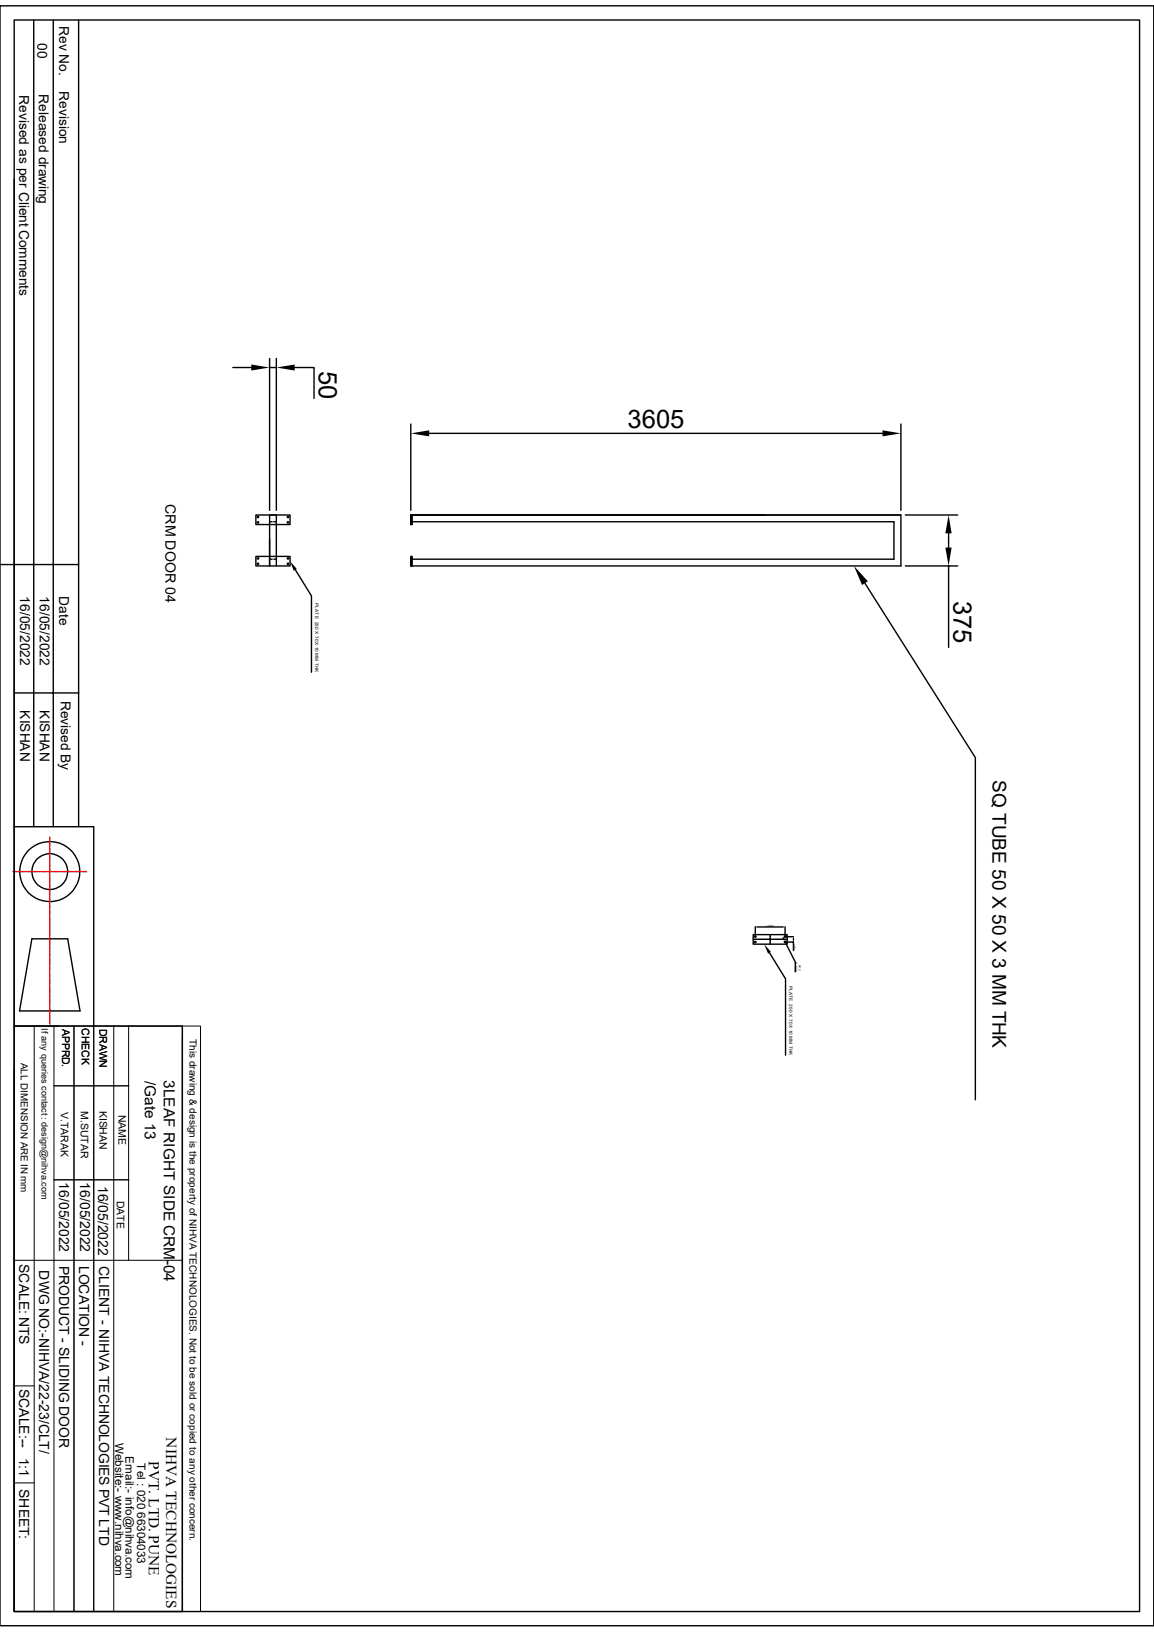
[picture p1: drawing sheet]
<svg xmlns="http://www.w3.org/2000/svg" width="210mm" height="297mm" viewBox="0 0 210 297" stroke-linecap="round" stroke-linejoin="round" font-family="sans-serif">
<g fill="none" stroke="#000" stroke-width=".25">
<path d="M0 1.1h210v294.8h-210zM2.6 3.6h204.8v289.7h-204.8zM6.1 3.6v146.9M9.7 3.6v146.9M14.3 3.6v146.9M2.6 32.6v117.9h14.5v36.2M42.4 66.9h3.3M49.1 65.2v27.7M49.1 66.9h1.2M50.3 65.2v27.7M53.6 66.9h3.5v5.6M74.8 77.2v15.7"/>
<path d="M78.1 78.9h82.5M164 77.2v15.7M46.6 93.7h6.2v1.8h-6.2zM46.8 94h.3v.1l-.2 .1zM46.8 95h.3v.1l-.2 .1zM49.1 98v5v-9.3h1.2v9.3M49.1 95h.4M49.8 95h.5M52.3 95h.2v.1l-.1 .1zM52.3 94h.2v.1l-.1 .1zM74.8 93.7h.2v1.8h-.2zM75 95h87.7v6.8h-87.7"/>
<path d="M139.2 93.7h-64.4h89.2v9.3h-89.2v-1.2M164 93.7h-89.2v1.8v-1.8v1.3M164.8 93.7h9.5M172.6 97.1v2.6M0 102.7h14.3M46.6 101.3h6.2v1.7h-6.2zM46.8 101.6h.3v.1l-.2 .1zM46.8 102.5h.3v.2h-.2zM49.1 101.8h.4M49.8 101.8h.5M52.3 102.5h.2v.2h-.1zM52.3 101.6h.2v.1l-.1 .1z"/>
<path d="M53.8 103.7l2.9 4.8v13.8M74.8 101.3h.2v1.7h-.2zM157.4 106.1l20.1 31.8v62.3M164.8 103h9.5M172.6 103v14.8M2.6 126.1h11.7M2.6 150.5v36.2M5.8 170.9h6.5l2.3 13.1h-11zM137.1 170.1h6.2v1.7h-6.2zM137.1 170.9h.2M137.3 170.4h.3v.1l-.1 .1zM137.3 171.4h.3v.1l-.1 .1z"/>
<path d="M137.4 170.9h.3M137.5 168.7v1.7M137.8 168.7h4.7M137.8 170.9h.3M138.2 170.9h.6M138.9 170.9h.3M139.3 170.9h.3M139.7 170.9h.6M140 173.4l3 4.7v13.9M140.2 170.1v.2M140.2 170.4v.3M140.2 170.8v.3"/>
<path d="M140.2 171.2v.6M140.4 170.9h.3M140.8 170.9h.3M141.1 170.9h1.1M142.2 170.9h.3M142.5 170.6l.2 .4M142.6 170.9h.3M142.7 171.4h.3v.1l-.1 .1zM142.7 170.4h.3v.1l-.1 .1zM142.8 171.3l.2 .3M142.9 168.7v1.7M142.9 170.5h1.5"/>
<path d="M142.9 171.4h1.5v1.6M143 170.9h.3M143.1 171.9l1.6 3.2v1.8M144.4 170.8v.3M2.6 186.7h30.6v106.6h-30.6zM2.6 194.8v98.5M9.8 197.6h13.6M9.8 214.7h13.6"/>
<circle cx="9.1" cy="158.6" r="5.5"/>
<circle cx="9.1" cy="158.6" r="3.3"/>
</g>
<g fill="#000">
<path d="M45.7 66.3l3.4 .6-3.4 .5zM50.3 66.9l3.3-.6v1.1zM74.8 78.9l3.3-.6v1.1zM160.6 78.3l3.4 .6-3.4 .5zM172.6 93.7l.6 3.4h-1.2zM172 99.7h1.2l-.6 3.3zM52.8 102.2l1.2 1.3-.5 .4zM155.4 103l2.5 2.8-1 .7zM137.5 168.7h.3v.1zM139.1 171.8l1.2 1.4-.5 .4zM142.5 168.7h.4l-.4 .1zM142.6 171l.1-.1 .1 .4z"/>
<path d="M143 171.6l.2 .3-.1 .1zM144.4 170.5v.3h-.1zM144.3 171.1h.1v.3z"/>
</g>
<path d="M2.6 186.7h30.6M6.2 186.7v106.6M9.8 186.7v106.6M13.5 186.7v106.6M17.1 186.7v106.6M20.7 186.7v106.6M23.4 186.7v42.7M33.2 186.7h3.3v106.6h-3.3zM33.2 188.6v104.7M2.6 229.4h30.6M2.6 252.2h3.6M2.6 269.9h3.6" fill="none" stroke="#000" stroke-width=".18"/>
<g fill="none" stroke="#f00" stroke-width=".25">
<path d="M2.4 158.6h.8M3.3 158.6h.2M3.6 158.6h.8M4.6 158.6h.1M4.9 158.6h.8M5.8 158.6h.2M6.1 158.6h.8M7.1 158.6h.1M7.4 158.6h.8M8.3 158.6h.2M8.7 158.6h.7M9.1 152.4v.4"/>
<path d="M9.1 153v.1M9.1 153.3v.8M9.1 154.2v.2M9.1 154.5v.8M9.1 155.5v.1M9.1 155.8v.7M9.1 156.7v.2M9.1 157.1v.7M9.1 158v.2M9.1 158.3v.8M9.1 159.3v.1M9.1 159.6v.8"/>
<path d="M9.6 158.6h.2M9.9 158.6h.8M10.9 158.6h.1M11.2 158.6h.8M12.1 158.6h.2M12.4 158.6h.8M13.4 158.6h.1M13.7 158.6h.8M14.6 158.6h.2M14.9 158.6h.8M9.1 160.5v.2M9.1 160.8v.8"/>
<path d="M9.1 161.8v.1M9.1 162.1v.8M9.1 163v.2M9.1 163.3v.8M9.1 164.3v.1M9.1 164.6v.8M9.1 165.5v.2M9.1 165.8v.8M9.1 166.8v.1M9.1 167.1v.8M9.1 168v.2M9.1 168.4v.7"/>
<path d="M9.1 169.3v.2M9.1 169.6v.8M9.1 170.6v.1M9.1 170.9v.8M9.1 171.8v.2M9.1 172.1v.8M9.1 173.1v.1M9.1 173.4v.8M9.1 174.3v.2M9.1 174.6v.8M9.1 175.6v.1M9.1 175.9v.8"/>
<path d="M9.1 176.8v.2M9.1 177.2v.7M9.1 178.1v.2M9.1 178.4v.8M9.1 179.4v.1M9.1 179.7v.8M9.1 180.6v.2M9.1 180.9v.8M9.1 181.9v.1M9.1 182.2v.8M9.1 183.1v.2M9.1 183.4v.8"/>
<path d="M9.1 184.4v.1M9.1 184.7v.8M9.1 185.6v.2M9.1 185.9v.5"/>
</g>
<g font-size="4.7">
<text x="58" y="67.5" transform="rotate(90 58 67.5)">50</text>
<text x="114.2" y="78">3605</text>
<text x="173.5" y="109.4" transform="rotate(90 173.5 109.4)">375</text>
</g>
<text font-size="3.5" x="180.6" y="141.9" transform="rotate(90 180.6 141.9)">SQ TUBE 50 X 50 X 3 MM THK</text>
<g font-size="2.8">
<text x="26.4" y="196.7" transform="rotate(90 26.4 196.7)">/Gate 13</text>
<text x="29.8" y="196.6" transform="rotate(90 29.8 196.6)">3LEAF RIGHT SIDE CRM-04</text>
<text x="30.3" y="261.6" transform="rotate(90 30.3 261.6)">NIHVA TECHNOLOGIES</text>
<text x="27.1" y="265.9" transform="rotate(90 27.1 265.9)">PVT. LTD. PUNE</text>
</g>
<text font-size="2.6" x="30.1" y="91.7" transform="rotate(90 30.1 91.7)">CRM DOOR 04</text>
<g font-size="2.5">
<text x="10.8" y="4.7" transform="rotate(90 10.8 4.7)">Rev No.</text>
<text x="6.8" y="7.8" transform="rotate(90 6.8 7.8)">00</text>
<text x="3.5" y="17.3" transform="rotate(90 3.5 17.3)">Revised as per Client Comments</text>
<text x="7.1" y="17.1" transform="rotate(90 7.1 17.1)">Released drawing</text>
<text x="10.8" y="16.6" transform="rotate(90 10.8 16.6)">Revision</text>
<text x="3.7" y="108.5" transform="rotate(90 3.7 108.5)">16/05/2022</text>
<text x="7.2" y="108.5" transform="rotate(90 7.2 108.5)">16/05/2022</text>
<text x="10.8" y="108.5" transform="rotate(90 10.8 108.5)">Date</text>
<text x="3.7" y="129.3" transform="rotate(90 3.7 129.3)">KISHAN</text>
<text x="7.2" y="129.3" transform="rotate(90 7.2 129.3)">KISHAN</text>
<text x="11" y="127.5" transform="rotate(90 11 127.5)">Revised By</text>
<text x="10.8" y="215.2" transform="rotate(90 10.8 215.2)">16/05/2022</text>
<text x="14.6" y="215.2" transform="rotate(90 14.6 215.2)">16/05/2022</text>
<text x="17.9" y="215.8" transform="rotate(90 17.9 215.8)">16/05/2022</text>
<text x="3.5" y="230" transform="rotate(90 3.5 230)">SCALE: NTS</text>
<text x="7.2" y="231.2" transform="rotate(90 7.2 231.2)">DWG NO:-NIHVA/22-23/CLT/</text>
<text x="10.8" y="230.3" transform="rotate(90 10.8 230.3)">PRODUCT - SLIDING DOOR</text>
<text x="14.4" y="230.3" transform="rotate(90 14.4 230.3)">LOCATION -</text>
<text x="18" y="230.4" transform="rotate(90 18 230.4)">CLIENT - NIHVA TECHNOLOGIES PVT LTD</text>
<text x="3.5" y="252.7" transform="rotate(90 3.5 252.7)">SCALE:--</text>
<text x="3.5" y="265.3" transform="rotate(90 3.5 265.3)">1:1</text>
<text x="3.5" y="271" transform="rotate(90 3.5 271)">SHEET:</text>
</g>
<g font-size="2.1">
<text x="21" y="262.6" transform="rotate(90 21 262.6)">Website:- www.nihva.com</text>
<text x="22.9" y="265" transform="rotate(90 22.9 265)">Email:- info@nihva.com</text>
<text x="25" y="266.3" transform="rotate(90 25 266.3)">Tel : 020 66304033</text>
</g>
<g font-size="1.9">
<text x="11.3" y="187.2" transform="rotate(90 11.3 187.2)">APPRD.</text>
<text x="14.9" y="187.1" transform="rotate(90 14.9 187.1)">CHECK</text>
<text x="18.1" y="187.2" transform="rotate(90 18.1 187.2)">DRAWN</text>
<text x="11.1" y="202.4" transform="rotate(90 11.1 202.4)">V.TARAK</text>
<text x="14.7" y="202.2" transform="rotate(90 14.7 202.2)">M.SUTAR</text>
<text x="18.1" y="202.1" transform="rotate(90 18.1 202.1)">KISHAN</text>
<text x="21.6" y="202.9" transform="rotate(90 21.6 202.9)">NAME</text>
<text x="21.3" y="218.5" transform="rotate(90 21.3 218.5)">DATE</text>
</g>
<g font-size="1.8">
<text x="34.5" y="189.1" transform="rotate(90 34.5 189.1)">This drawing &amp; design is the property of NIHVA TECHNOLOGIES. Not to be sold or copied to any other concern.</text>
<text x="3.8" y="193.4" transform="rotate(90 3.8 193.4)">ALL DIMENSION ARE IN mm</text>
</g>
<text font-size="1.7" x="7.5" y="187.2" transform="rotate(90 7.5 187.2)">If any queries contact : design@nihva.com</text>
<g font-size=".8">
<text x="57.4" y="109.8" transform="rotate(90 57.4 109.8)">PLATE 250 X 70 X 10 MM THK</text>
<text x="143.6" y="179.5" transform="rotate(90 143.6 179.5)">PLATE 250 X 70 X 10 MM THK</text>
</g>
<g font-size=".5">
<text x="139.4" y="168.7">=220=</text>
<text x="144.4" y="171.8" transform="rotate(90 144.4 171.8)">=40=</text>
<text x="144.7" y="175" transform="rotate(90 144.7 175)">04 NOS</text>
<text x="145.4" y="175.6" transform="rotate(90 145.4 175.6)">Ø13</text>
</g>
</svg>
